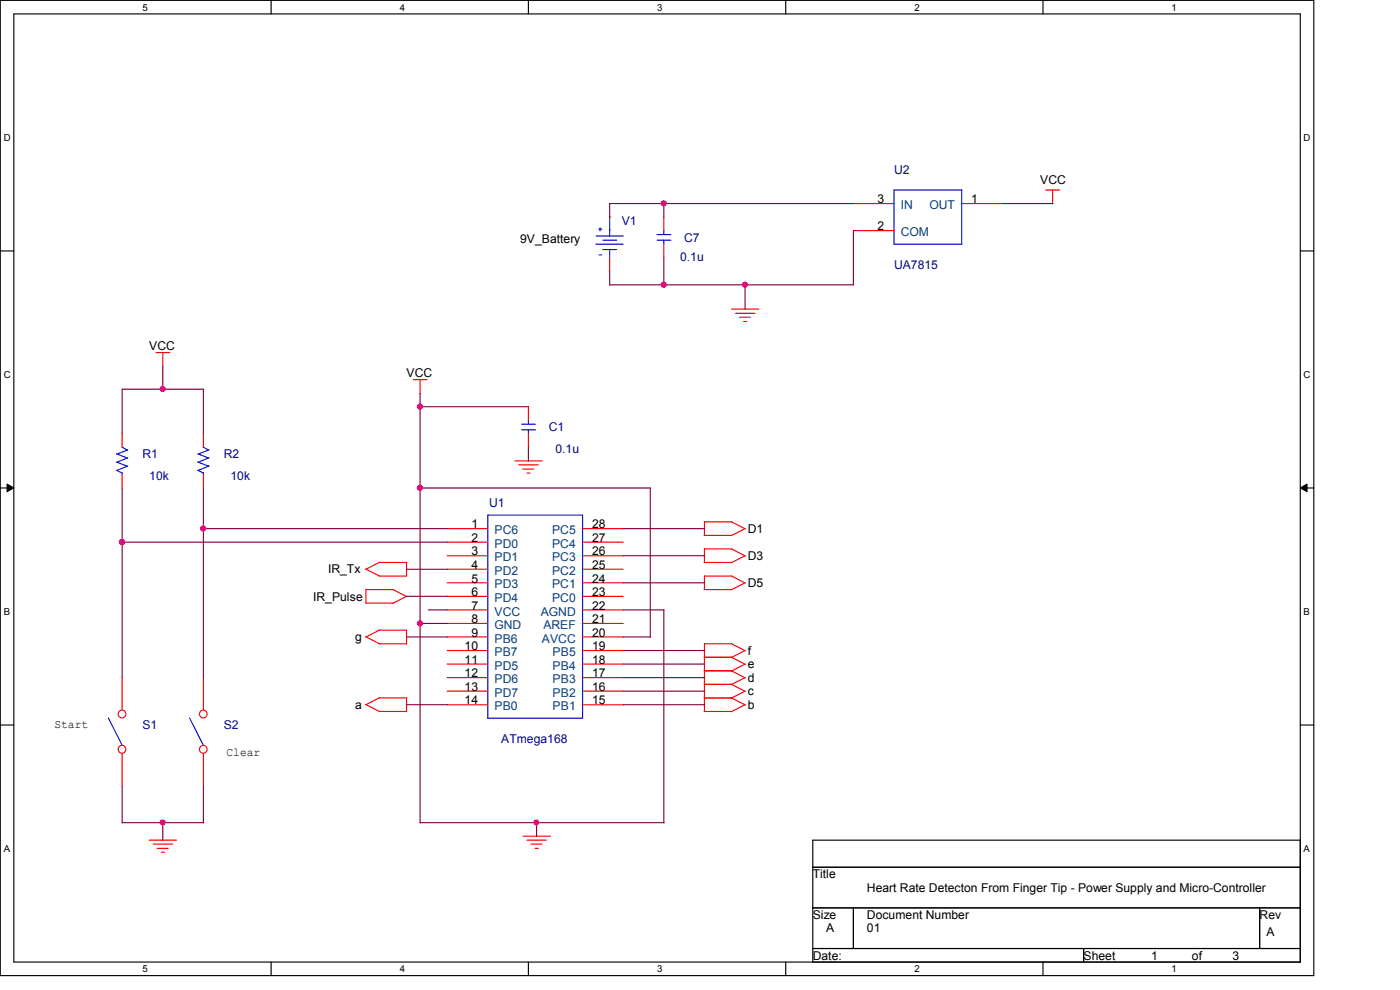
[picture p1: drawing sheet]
<svg xmlns="http://www.w3.org/2000/svg" width="420mm" height="297mm" viewBox="0 0 420 297" stroke-linecap="round" stroke-linejoin="round" font-family="sans-serif">
<path d="M.1 .1h394.2v292.6h-394.2zM4.1 4.2h386.1v284.5h-386.1z" fill="none" stroke="#000" stroke-width=".34"/>
<g fill="#fff">
<path d="M42.8 .5h1.4v3.2h-1.4z"/>
<path d="M42.8 289.1h1.4v3.1h-1.4z"/>
</g>
<path d="M81.4 .1v4.1M81.4 288.7v4" fill="none" stroke="#000" stroke-width=".34"/>
<g fill="#fff">
<path d="M120 .5h1.4v3.2h-1.4z"/>
<path d="M120 289.1h1.4v3.1h-1.4z"/>
</g>
<path d="M158.6 .1v4.1M158.6 288.7v4" fill="none" stroke="#000" stroke-width=".34"/>
<g fill="#fff">
<path d="M197.2 .5h1.4v3.2h-1.4z"/>
<path d="M197.2 289.1h1.4v3.1h-1.4z"/>
</g>
<path d="M235.8 .1v4.1M235.8 288.7v4" fill="none" stroke="#000" stroke-width=".34"/>
<g fill="#fff">
<path d="M274.4 .5h1.4v3.2h-1.4z"/>
<path d="M274.4 289.1h1.4v3.1h-1.4z"/>
</g>
<path d="M313 .1v4.1M313 288.7v4" fill="none" stroke="#000" stroke-width=".34"/>
<g fill="#fff">
<path d="M351.6 .5h1.5v3.2h-1.5z"/>
<path d="M351.6 289.1h1.5v3.1h-1.5z"/>
<path d="M1.1 39.7h1.9v3.2h-1.9z"/>
<path d="M391.2 39.7h2v3.2h-2z"/>
<path d="M1.1 110.9h1.9v3.1h-1.9z"/>
<path d="M391.2 110.9h2v3.1h-2z"/>
</g>
<path d="M.1 75.3h4M390.2 75.3h4.1" fill="none" stroke="#000" stroke-width=".34"/>
<g fill="#fff">
<path d="M1.1 182h1.8v3.1h-1.8z"/>
<path d="M391.2 182h1.8v3.1h-1.8z"/>
</g>
<path d="M.1 146.4h4M390.2 146.4h4.1" fill="none" stroke="#000" stroke-width=".34"/>
<path d="M2.1 145.2l2 1.2-2 1.1zM390.2 146.4l2.1-1.2v2.3z" fill="#000" stroke="#000" stroke-width=".3"/>
<g fill="#fff">
<path d="M1.1 253.1h1.8v3.1h-1.8z"/>
<path d="M391.2 253.1h1.8v3.1h-1.8z"/>
</g>
<path d="M.1 217.5h4M390.2 217.5h4.1M243.9 252.1h146.3v36.6h-146.3zM243.9 260.2h146.3M243.9 272.4h146.3M256.1 272.4v12.2M378 272.4v12.2M243.9 284.6h146.3M325.2 284.6v4.1" fill="none" stroke="#000" stroke-width=".34"/>
<g fill="none" stroke="#f00" stroke-width=".34">
<path d="M313.9 57h4.1M315.9 57v4.2M219.5 92.7h8.3M220.7 94h5.9M221.9 95.2h3.3M223.2 96.5h.9M46.8 105.8h4.2M48.9 105.8v4.1M124 113.9h4.2M126.1 113.9v4.2M36.7 130.2v4M61 130.2v4"/>
<path d="M154.5 138.3h8.2M155.7 139.5h5.8M36.7 142.4v4M61 142.4v4M134.2 158.6h12.2M156.9 140.7h3.3M158.2 141.9h.9M174.8 158.6h12.2M134.2 162.7h12.2M134.2 166.7h12.2M134.2 170.8h12.2M134.2 174.9h12.2"/>
<path d="M134.2 178.9h12.2M174.8 162.7h12.2M174.8 166.7h12.2M174.8 170.8h12.2M174.8 174.9h12.2M174.8 178.9h12.2M134.2 183h12.2M134.2 187.1h12.2M134.2 191.1h12.2M134.2 195.2h12.2M134.2 199.2h12.2M174.8 183h12.2"/>
<path d="M174.8 187.1h12.2M174.8 191.1h12.2M174.8 195.2h12.2M174.8 199.2h12.2M134.2 203.3h12.2M134.2 207.4h12.2M134.2 211.4h12.2M174.8 203.3h12.2M174.8 207.4h12.2M174.8 211.4h12.2M44.8 252.1h8.2M46 253.3h5.8"/>
<path d="M47.2 254.5h3.3M48.4 255.7h1M157 250.9h8.2M158.2 252.1h5.7M159.3 253.3h3.3M160.6 254.5h.9"/>
</g>
<g fill="none" stroke="#00f" stroke-width=".34">
<path d="M178.8 73.3h8.2M178.9 70.8h8.2M179.7 68.8h.9M179.7 76.5h.9M180.1 68.4v.9M180.9 72.1h4.2M180.9 74.9h4.2M183 65.1v5.8M183 74.8v2.5M35 138.6l3.3 1.3M35 136.2l3.3 1.2M36.6 134.1l1.7 1"/>
<path d="M38.4 139.8l-3.3 1.4M38.4 137.4l-3.3 1.3M38.4 135l-3.3 1.3M59.4 138.6l3.3 1.3M59.4 136.2l3.3 1.2M61 134.1l1.7 1M62.7 139.8l-3.3 1.4M62.7 137.4l-3.3 1.3M62.7 135l-3.3 1.3M35 141.1l1.7 .8M36.7 141.8v.6M59.4 141.1l1.6 .8"/>
<path d="M61 141.8v.6M146.4 154.5h28.4v61h-28.4z"/>
</g>
<circle cx="183" cy="65.1" r=".17" fill="#f00"/>
<g fill="none" stroke="#f00" stroke-width=".34">
<path d="M183 77.3v4.1M199.2 65.1v4.1M199.2 73.3v4M256.1 61.1h12.2M256.1 69.2h12.2M288.6 61.1h12.2M158.6 122v4.1M158.6 130.2v4M211.4 156.5v4.1M211.4 156.6h8.2M219.5 156.6l4.2 2.1M223.6 158.6l-4.1 2.1"/>
<path d="M109.7 170.7l4.2 2.1M109.8 176.9h8.2M109.8 176.8v4.2M113.8 172.8h8.2M113.9 168.8h8.2M114 168.7l-4.2 2.1M117.9 176.9l4.2 2.1M122 168.8v4.1M122 178.9l-4.1 2.1M211.3 168.8h8.2M211.3 176.9h8.2M211.3 160.6h8.2"/>
<path d="M211.4 172.8h8.2M211.4 164.7h8.2M211.4 164.6v4.2M211.4 172.7v4.2M219.5 164.7l4.2 2.1M219.5 172.8l4.2 2.1M223.6 166.7l-4.1 2.2M223.6 174.9l-4.1 2.1M109.7 181h8.2M109.7 191l4.2 2.2M113.8 193.2h8.2M113.9 189.1h8.2"/>
<path d="M114 189l-4.2 2.1M122 189.1v4.1M211.3 197.2h8.3M211.4 193.1v20.4M211.4 193.2h8.2M219.5 197.2l4.2 2.1M219.5 193.2l4.2 2.1M223.6 199.2l-4.1 2.2M223.6 195.2l-4.1 2.1M36.7 203.3v9.7M61 203.3v9.7M109.7 211.4l4.2 2.1"/>
<path d="M113.8 213.5h8.2M113.9 209.4h8.2M114 209.3l-4.2 2.1M122 209.4v4.2M211.3 209.4h8.3M211.3 213.5h8.2M211.3 201.3h8.3M211.3 205.3h8.3M219.5 201.3l4.2 2.1M219.5 205.3l4.2 2.2M219.5 209.4l4.2 2.1M223.6 203.3l-4.1 2.1"/>
<path d="M223.6 207.4l-4.1 2.1M223.6 211.4l-4.1 2.2M36.7 226.1v9.7M61 226.1v9.7"/>
<circle cx="36.6" cy="214.2" r="1.17"/>
<circle cx="61" cy="214.2" r="1.17"/>
<circle cx="36.6" cy="224.8" r="1.17"/>
<circle cx="61" cy="224.8" r="1.17"/>
</g>
<path d="M268.3 57h20.3v16.3h-20.3zM197.2 72.1h4.1M197.2 70.4h4.1M199.2 69.1v1.3M199.2 72v1.3M156.5 129h4.2M156.5 127.3h4.2M158.6 126v1.3M158.6 128.9v1.3M32.5 215.4l4.2 8.2M56.9 215.4l4.1 8.2" fill="none" stroke="#00f" stroke-width=".34"/>
<g fill="none" stroke="#800040" stroke-width=".34">
<path d="M199.2 61.1v4.1M199.2 77.3v8.2M256.1 69.1v16.4M256.2 61.1h-73.2v4.1M300.8 61.1h15.2M183 81.4v4.1M183 85.5h73.2M223.6 85.5v7.3M48.9 109.8v7.1M61 116.8v13.4M61.1 116.8h-24.4v13.4M126.1 118v128.9"/>
<path d="M126.1 122h32.6M158.6 134.2v4.2M36.7 146.4v56.9M61 146.4v56.9M61 158.6h73.3M126.1 146.4h69.1M187 158.6h24.5M195.2 146.4v44.8M36.7 162.7h97.6M122 170.8h12.3M122 178.9h12.3M187 166.7h24.5"/>
<path d="M187 174.9h24.5M122 191.1h12.3M126.1 187.1h8.2M128.5 183h5.8M187 183h12.3M187 191.1h8.2M187 195.2h24.5M187 199.2h24.5M199.2 183v63.9M122 211.4h12.3M187 203.3h24.5M187 211.4h24.5"/>
<path d="M187 207.4h24.5M36.7 235.8v11.1M61 235.8v11.1M36.7 246.8h24.4M48.9 246.8v5.4M126.1 246.8h73.2M161 246.8v4.2"/>
</g>
<g fill="#f0f" stroke="#f0f" stroke-width=".34">
<circle cx="199.2" cy="61" r=".8"/>
<circle cx="48.8" cy="116.7" r=".79"/>
<circle cx="36.6" cy="162.6" r=".8"/>
<circle cx="61" cy="158.6" r=".8"/>
<circle cx="223.6" cy="85.4" r=".8"/>
<circle cx="199.2" cy="85.4" r=".8"/>
<circle cx="161" cy="246.7" r=".76"/>
<circle cx="48.8" cy="246.8" r=".79"/>
<circle cx="126" cy="187" r=".8"/>
<circle cx="126" cy="122" r=".8"/>
<circle cx="126" cy="146.4" r=".8"/>
</g>
<g font-size="3.6" fill="#000080">
<text x="268.3" y="52.2">U2</text>
<text x="186.6" y="67.6">V1</text>
<text x="205.3" y="72.5">C7</text>
<text x="204.1" y="78.2">0.1u</text>
<text x="268.3" y="80.6">UA7815</text>
<text x="164.7" y="129.4">C1</text>
<text x="42.8" y="137.5">R1</text>
<text x="67.1" y="137.5">R2</text>
<text x="166.7" y="135.9">0.1u</text>
<text x="44.8" y="144">10k</text>
<text x="69.2" y="144">10k</text>
<text x="146.8" y="152.2">U1</text>
<text x="42.8" y="218.8">S1</text>
<text x="67.1" y="218.8">S2</text>
<text x="150.5" y="222.9">ATmega168</text>
</g>
<g font-size="3.6">
<text x="312.2" y="55.1">VCC</text>
<text x="263.4" y="61">3</text>
<text x="291.5" y="61">1</text>
<text x="263.4" y="69.1">2</text>
<text x="156.1" y="72.9">9V_Battery</text>
<text x="44.8" y="105">VCC</text>
<text x="122" y="113.1">VCC</text>
<text x="141.5" y="158.5">1</text>
<text x="177.7" y="158.5">28</text>
<text x="224.5" y="159.9">D1</text>
<text x="141.5" y="162.6">2</text>
<text x="141.5" y="166.7">3</text>
<text x="177.7" y="166.7">26</text>
<text x="177.7" y="162.6">27</text>
<text x="98.5" y="172.1">IR_Tx</text>
<text x="141.5" y="170.7">4</text>
<text x="177.7" y="170.7">25</text>
<text x="224.5" y="168">D3</text>
<text x="141.5" y="174.8">5</text>
<text x="141.5" y="178.8">6</text>
<text x="177.7" y="178.8">23</text>
<text x="177.7" y="174.8">24</text>
<text x="224.5" y="176.1">D5</text>
<text x="94" y="180.2">IR_Pulse</text>
<text x="141.5" y="182.9">7</text>
<text x="177.7" y="182.9">22</text>
<text x="141.5" y="187">8</text>
<text x="141.5" y="191">9</text>
<text x="177.7" y="191">20</text>
<text x="177.7" y="187">21</text>
<text x="106.6" y="192.4">g</text>
<text x="139.4" y="195.1">10</text>
<text x="177.7" y="195.1">19</text>
<text x="224.5" y="196.5">f</text>
<text x="139.4" y="199.2">11</text>
<text x="139.4" y="203.2">12</text>
<text x="177.7" y="203.2">17</text>
<text x="177.7" y="199.2">18</text>
<text x="224.5" y="200.5">e</text>
<text x="139.4" y="207.3">13</text>
<text x="177.7" y="207.3">16</text>
<text x="224.5" y="204.6">d</text>
<text x="224.5" y="208.6">c</text>
<text x="106.6" y="212.7">a</text>
<text x="139.4" y="211.4">14</text>
<text x="177.7" y="211.4">15</text>
<text x="224.5" y="212.7">b</text>
<text x="16.3" y="218.4">Start</text>
<text x="68" y="226.9">Clear</text>
<text x="243.9" y="263.5">Title</text>
<text x="260.2" y="267.6">Heart Rate Detecton From Finger Tip - Power Supply and Micro-Controller</text>
<text x="243.9" y="275.7">Size</text>
<text x="260.2" y="275.7">Document Number</text>
<text x="378" y="275.7">Rev</text>
<text x="248" y="279.8">A</text>
<text x="260.2" y="279.8">01</text>
<text x="380.1" y="281">A</text>
<text x="243.9" y="287.9">Date:</text>
<text x="325.2" y="287.9">Sheet</text>
<text x="345.5" y="287.9">1</text>
<text x="357.7" y="287.9">of</text>
<text x="369.9" y="287.9">3</text>
</g>
<g font-size="3.6" fill="#004080">
<text x="270.3" y="62.8">IN</text>
<text x="279" y="62.8">OUT</text>
<text x="270.3" y="70.9">COM</text>
<text x="148.4" y="160.3">PC6</text>
<text x="165.7" y="160.3">PC5</text>
<text x="148.4" y="164.4">PD0</text>
<text x="165.7" y="164.4">PC4</text>
<text x="148.4" y="168.4">PD1</text>
<text x="148.4" y="172.5">PD2</text>
<text x="165.7" y="172.5">PC2</text>
<text x="165.7" y="168.4">PC3</text>
<text x="148.4" y="176.6">PD3</text>
<text x="165.7" y="176.6">PC1</text>
<text x="148.4" y="180.6">PD4</text>
<text x="148.4" y="184.7">VCC</text>
<text x="162.3" y="184.7">AGND</text>
<text x="165.7" y="180.6">PC0</text>
<text x="148.4" y="188.8">GND</text>
<text x="163.1" y="188.8">AREF</text>
<text x="148.4" y="192.8">PB6</text>
<text x="148.4" y="196.9">PB7</text>
<text x="162.6" y="192.8">AVCC</text>
<text x="165.9" y="196.9">PB5</text>
<text x="148.4" y="200.9">PD5</text>
<text x="165.9" y="200.9">PB4</text>
<text x="148.4" y="205">PD6</text>
<text x="148.4" y="209.1">PD7</text>
<text x="165.9" y="209.1">PB2</text>
<text x="165.9" y="205">PB3</text>
<text x="148.4" y="213.1">PB0</text>
<text x="165.9" y="213.1">PB1</text>
</g>
<g font-size="2.9">
<text x="42.8" y="3.2">5</text>
<text x="120" y="3.2">4</text>
<text x="197.2" y="3.2">3</text>
<text x="274.4" y="3.2">2</text>
<text x="351.6" y="3.2">1</text>
<text x="1.1" y="42.4">D</text>
<text x="391.2" y="42.4">D</text>
<text x="1.1" y="113.5">C</text>
<text x="391.2" y="113.5">C</text>
<text x="1.1" y="184.6">B</text>
<text x="391.2" y="184.6">B</text>
<text x="1.1" y="255.7">A</text>
<text x="391.2" y="255.7">A</text>
<text x="42.8" y="291.7">5</text>
<text x="120" y="291.7">4</text>
<text x="197.2" y="291.7">3</text>
<text x="274.4" y="291.7">2</text>
<text x="351.6" y="291.7">1</text>
</g>
</svg>
